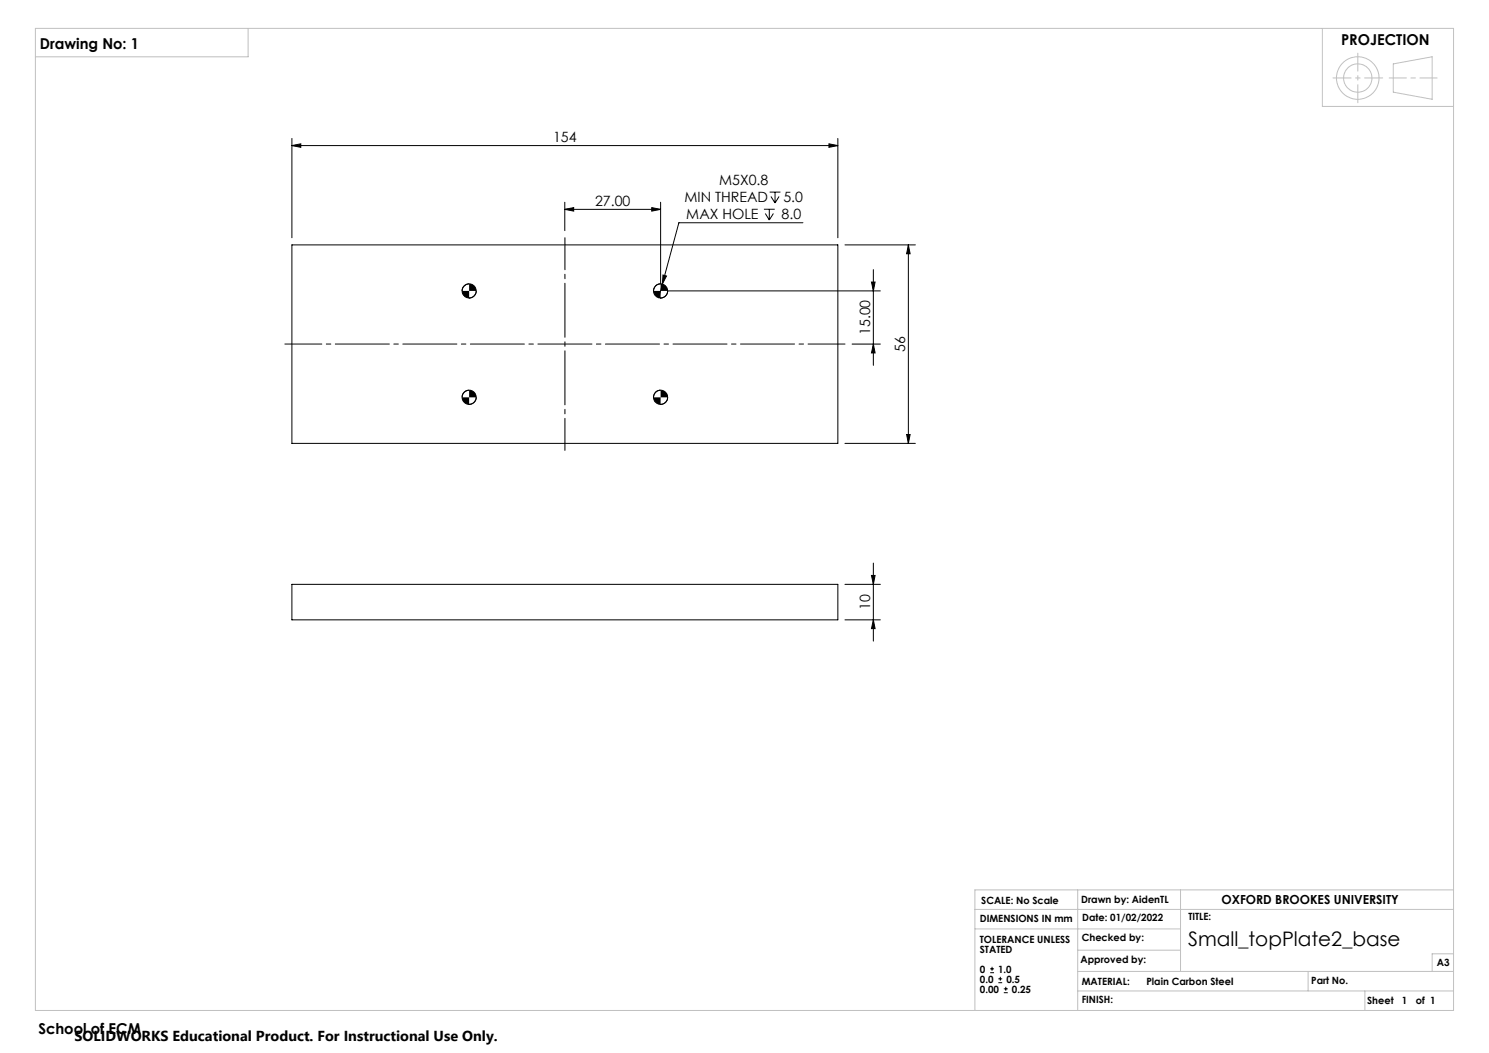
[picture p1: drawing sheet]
<svg xmlns="http://www.w3.org/2000/svg" width="420mm" height="297mm" viewBox="0 0 420 297" stroke-linecap="round" stroke-linejoin="round" font-family="sans-serif">
<g fill="none" stroke="#000" stroke-width=".28">
<path d="M82.3 39v28.1M236.3 39v28.1M82.3 41.1l2.5-.5v1zM82.3 41.1h154M159.3 59.1l2.5-.5v.9zM159.3 59.1h27M159.3 57v8M183.8 58.6l2.5 .5-2.5 .4zM186.3 57v23l-1.2 .4-.6 .8-.2 .9M215.5 59h3M217 59v3.1M217.1 54.2h3"/>
<path d="M217.5 55.4l1.1 1.9M218.6 54.2v3.1M219.7 55.4l-1.1 1.9M233.8 40.6l2.5 .5-2.5 .5zM82.3 69.1h154v56h-154zM187 77.6l1 .3-1.2 2.2zM215.9 60.2l1.1 1.9M218.2 60.2l-1.2 1.9M226.5 62.8h-35l-4.7 17.3M238.3 69.1h19.9M245.8 79.5h1l-.5 2.6zM246.3 76.1v26.9"/>
<path d="M256.2 69.1v56M256.2 69.1l.5 2.5h-1zM132.3 80l-.8 .2-.7 .5-.5 1.4M134.3 82.1l-.5 1.3-.7 .5-.8 .2M186.8 80.1l-1 3.9M240.3 97h8M246.3 97l.5 2.6h-1zM248.3 82.1h-60l-.5 1.3-.7 .5-.8 .2M132.3 110.1l-1.3 .5-.5 .6-.2 .9M134.3 112.1l-.1 .8-.5 .7-1.4 .4M186.3 110.1l-1.3 .5-.5 .6-.2 .9M188.3 112.1l-.1 .8-.5 .7-1.4 .4"/>
<path d="M238.3 125.1h19.9M255.7 122.6h1l-.5 2.5zM246.3 158.8v22M82.3 164.8h154v10h-154zM238.3 164.8h10M238.3 174.8h10M245.8 162.3h1l-.5 2.5zM246.3 174.8l.5 2.5h-1zM279.3 274.4h1.1M279.3 273.3h1.1M279.8 272.7v1.1M281.6 277.2h1.1"/>
<path d="M281.6 276.1h1.1M282.2 275.5v1.1M283.1 280h1.2M283.1 278.9h1.2M283.7 278.3v1.1"/>
<circle cx="132.3" cy="82.1" r="2"/>
<circle cx="186.3" cy="82.1" r="2"/>
<circle cx="132.3" cy="112.1" r="2"/>
<circle cx="186.3" cy="112.1" r="2"/>
</g>
<g fill="none" stroke="#c0c0c0" stroke-width=".28">
<path d="M10 8h400v277h-400zM70 8v8h-60M373 8v22h37M393 18l11-2v12l-11-2zM275 256.5h135M304 251v34M333 251v23M410 251h-135v34M275 262h58M304 274h106M304 279.5h106M304 268h29"/>
<path d="M369 274v5.5M385 279.5v5.5M410 269h-6v5"/>
<circle cx="383" cy="22" r="6"/>
<circle cx="383" cy="22" r="4"/>
</g>
<path d="M80.3 97h158" fill="none" stroke="#000" stroke-width=".28" stroke-dasharray="15.2 1.3 1.3 1.3" stroke-dashoffset="4.8"/>
<path d="M159.3 67v60" fill="none" stroke="#000" stroke-width=".28" stroke-dasharray="15.2 1.3 1.3 1.3" stroke-dashoffset="6.2"/>
<path d="M383 15v14M390 22h-14" fill="none" stroke="#c0c0c0" stroke-width=".28" stroke-dasharray="15.2 1.3 1.3 1.3" stroke-dashoffset="10.1"/>
<path d="M391.8 22h13.6" fill="none" stroke="#c0c0c0" stroke-width=".28" stroke-dasharray="15.2 1.3 1.3 1.3" stroke-dashoffset="10.4"/>
<g fill="#000">
<path d="M187 77.6l1 .3-1.2 2.2z"/>
<path d="M183.8 58.6l2.5 .5-2.5 .4zM159.3 59.1l2.5-.5v.9z"/>
<path d="M233.8 40.6l2.5 .5-2.5 .5zM82.3 41.1l2.5-.5v1z"/>
<path d="M184.3 82.1l.6 1.3 .6 .5 .8 .2v-2zM186.3 80v2.1h2l-.1-.9-.5-.6zM184.3 112.1l.2 .8 .5 .7 1.3 .4v-1.9zM186.3 110.1v2h2l-.1-.9-.5-.6zM130.3 112.1l.2 .8 .5 .7 1.3 .4v-1.9zM132.3 110.1v2h2l-.1-.9-.5-.6zM130.3 82.1l.5 1.3 .7 .5 .8 .2v-2zM132.3 80v2.1h2l-.5-1.4-.7-.5z"/>
<path d="M246.3 97l.5 2.6h-1zM245.8 79.5h1l-.5 2.6z"/>
<path d="M255.7 122.6h1l-.5 2.5zM256.2 69.1l.5 2.5h-1z"/>
<path d="M245.8 162.3h1l-.5 2.5zM246.3 174.8l.5 2.5h-1z"/>
</g>
<text font-size="5.6" x="335.1" y="266.7">Small_topPlate2_base</text>
<g font-size="4.2">
<text x="11.3" y="13.8">Drawing No: 1</text>
<text x="378.3" y="12.6">PROJECTION</text>
<text x="10.8" y="291.6">School of ECM</text>
</g>
<text font-size="4.1" x="21" y="293.7">SOLIDWORKS Educational Product. For Instructional Use Only.</text>
<g font-size="4">
<text x="156" y="40.2">154</text>
<text x="202.9" y="52.3">M5X0.8</text>
<text x="167.9" y="58.2">27.00</text>
<text x="193.1" y="57.1">MIN THREAD</text>
<text x="221" y="57.1">5.0</text>
<text x="193.6" y="61.9">MAX HOLE</text>
<text x="220.5" y="61.9">8.0</text>
<text x="245.5" y="94.5" transform="rotate(-90 245.5 94.5)">15.00</text>
<text x="255.4" y="99.3" transform="rotate(-90 255.4 99.3)">56</text>
<text x="245.5" y="172" transform="rotate(-90 245.5 172)">10</text>
</g>
<text font-size="3.5" x="344.5" y="255.1">OXFORD BROOKES UNIVERSITY</text>
<g font-size="2.8">
<text x="276.8" y="254.9">SCALE: No Scale</text>
<text x="305" y="254.7">Drawn by: AidenTL</text>
<text x="276.4" y="259.9">DIMENSIONS IN mm</text>
<text x="305.3" y="259.8">Date: 01/02/2022</text>
<text x="335.2" y="259.6">TITLE:</text>
<text x="276.4" y="265.9">TOLERANCE UNLESS</text>
<text x="276.4" y="268.7">STATED</text>
<text x="305.1" y="265.5">Checked by:</text>
<text x="276.4" y="274.3">0</text>
<text x="281.6" y="274.3">1.0</text>
<text x="304.8" y="271.7">Approved by:</text>
<text x="405.3" y="272.6">A3</text>
<text x="276.4" y="280">0.00</text>
<text x="276.4" y="277.1">0.0</text>
<text x="283.9" y="277.1">0.5</text>
<text x="285.4" y="280">0.25</text>
<text x="305.1" y="277.8">MATERIAL:</text>
<text x="323.4" y="277.8">Plain Carbon Steel</text>
<text x="369.9" y="277.5">Part No.</text>
<text x="305.1" y="282.9">FINISH:</text>
<text x="385.6" y="283.2">Sheet</text>
<text x="395.5" y="283.2">1</text>
<text x="399.3" y="283.2">of 1</text>
</g>
</svg>
